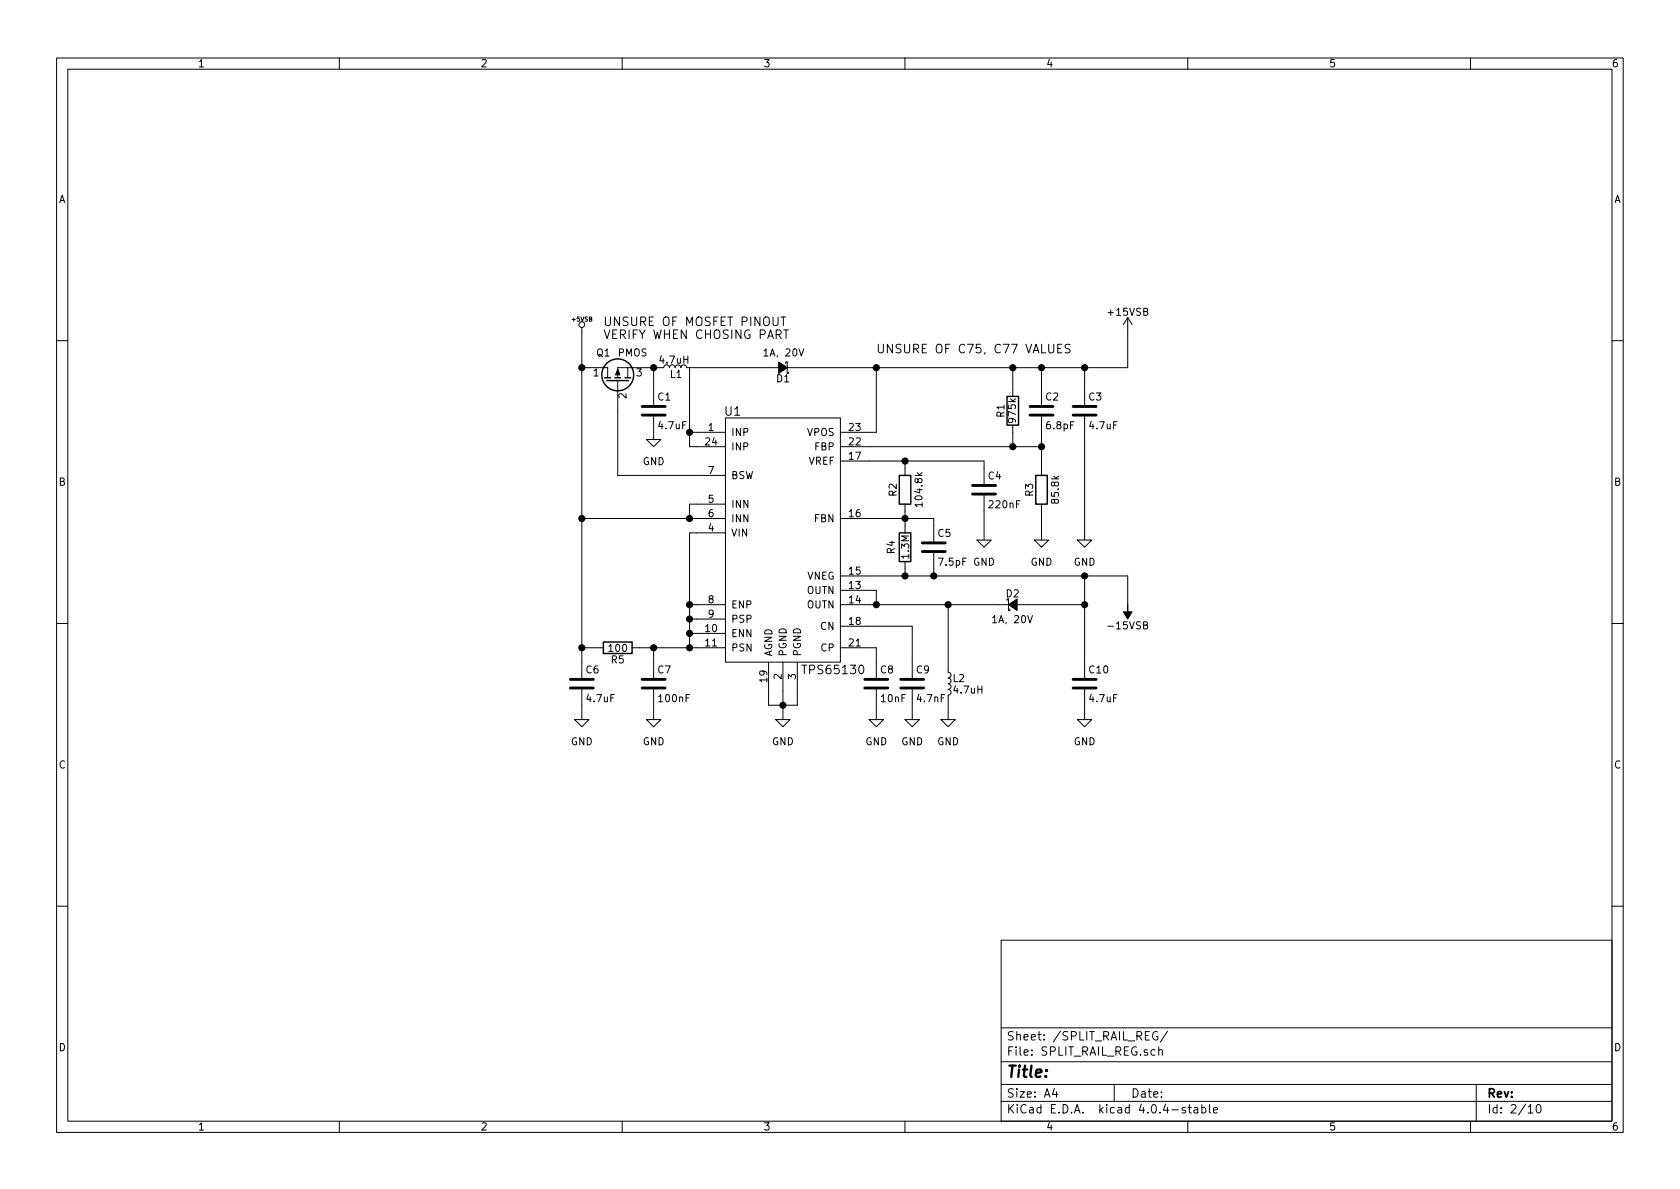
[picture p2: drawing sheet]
EESchema Schematic File Version 2
LIBS:museV2-rescue
LIBS:IntelEdisonBlockTemplate-cache
LIBS:74xgxx
LIBS:ac-dc
LIBS:actel
LIBS:adc-dac
LIBS:analog_switches
LIBS:atmel
LIBS:audio
LIBS:brooktre
LIBS:cmos_ieee
LIBS:conn
LIBS:contrib
LIBS:cypress
LIBS:dc-dc
LIBS:device
LIBS:digital-audio
LIBS:display
LIBS:dsp
LIBS:elec-unifil
LIBS:ftdi
LIBS:gennum
LIBS:graphic
LIBS:hc11
LIBS:intel
LIBS:interface
LIBS:ir
LIBS:linear
LIBS:logo
LIBS:memory
LIBS:microchip_pic10mcu
LIBS:microchip_pic12mcu
LIBS:microchip_pic16mcu
LIBS:microchip_pic18mcu
LIBS:microchip
LIBS:microchip1
LIBS:microcontrollers
LIBS:motorola
LIBS:msp430
LIBS:nxp_armmcu
LIBS:opto
LIBS:power
LIBS:philips
LIBS:powerint
LIBS:pspice
LIBS:references
LIBS:regul
LIBS:relays
LIBS:sensors
LIBS:siliconi
LIBS:special
LIBS:stm8
LIBS:stm32
LIBS:supertex
LIBS:texas
LIBS:transf
LIBS:transistors
LIBS:ttl_ieee
LIBS:valves
LIBS:video
LIBS:xilinx
LIBS:atx24
LIBS:muse-cache
LIBS:museV2-cache
EELAYER 25 0
EELAYER END
$Descr A4 11693 8268
encoding utf-8
Sheet 2 10
Title ""
Date ""
Rev ""
Comp ""
Comment1 ""
Comment2 ""
Comment3 ""
Comment4 ""
$EndDescr
$Comp
L TPS65130 U1
U 1 1
P 5050 2900
F 0 "U1" H 5100 2950 60  0000 C CNN
F 1 "TPS65130" H 5800 1150 60  0000 C CNN
F 2 "" H 5050 2900 60  0001 C CNN
F 3 "" H 5050 2900 60  0001 C CNN
	1    5050 2900
	1    0    0    -1  
$EndComp
$Comp
L GND-RESCUE-museV2-RESCUE-museV2 #PWR01
U 1 1
P 5450 5000
F 0 "#PWR01" H 5450 4750 50  0001 C CNN
F 1 "GND" H 5450 4850 50  0000 C CNN
F 2 "" H 5450 5000 50  0000 C CNN
F 3 "" H 5450 5000 50  0000 C CNN
	1    5450 5000
	1    0    0    -1  
$EndComp
$Comp
L C-RESCUE-museV2 C8
U 1 1
P 6100 4750
F 0 "C8" H 6125 4850 50  0000 L CNN
F 1 "10nF" H 6125 4650 50  0000 L CNN
F 2 "" H 6138 4600 50  0000 C CNN
F 3 "10 nF, ceramic, 16 V, X7R" H 6100 4750 50  0001 C CNN
	1    6100 4750
	1    0    0    -1  
$EndComp
$Comp
L C-RESCUE-museV2 C9
U 1 1
P 6350 4750
F 0 "C9" H 6375 4850 50  0000 L CNN
F 1 "4.7nF" H 6375 4650 50  0000 L CNN
F 2 "" H 6388 4600 50  0000 C CNN
F 3 "4.7 nF, 50 V, C0G" H 6350 4750 50  0001 C CNN
	1    6350 4750
	1    0    0    -1  
$EndComp
$Comp
L GND-RESCUE-museV2-RESCUE-museV2 #PWR02
U 1 1
P 6100 5000
F 0 "#PWR02" H 6100 4750 50  0001 C CNN
F 1 "GND" H 6100 4850 50  0000 C CNN
F 2 "" H 6100 5000 50  0000 C CNN
F 3 "" H 6100 5000 50  0000 C CNN
	1    6100 5000
	1    0    0    -1  
$EndComp
$Comp
L GND-RESCUE-museV2-RESCUE-museV2 #PWR03
U 1 1
P 6350 5000
F 0 "#PWR03" H 6350 4750 50  0001 C CNN
F 1 "GND" H 6350 4850 50  0000 C CNN
F 2 "" H 6350 5000 50  0000 C CNN
F 3 "" H 6350 5000 50  0000 C CNN
	1    6350 5000
	1    0    0    -1  
$EndComp
$Comp
L L_Small L2
U 1 1
P 6600 4750
F 0 "L2" H 6630 4790 50  0000 L CNN
F 1 "4.7uH" H 6630 4710 50  0000 L CNN
F 2 "" H 6600 4750 50  0000 C CNN
F 3 "Wurth Elektronik 7447789004" H 6600 4750 50  0001 C CNN
	1    6600 4750
	1    0    0    -1  
$EndComp
$Comp
L GND-RESCUE-museV2-RESCUE-museV2 #PWR04
U 1 1
P 6600 5000
F 0 "#PWR04" H 6600 4750 50  0001 C CNN
F 1 "GND" H 6600 4850 50  0000 C CNN
F 2 "" H 6600 5000 50  0000 C CNN
F 3 "" H 6600 5000 50  0000 C CNN
	1    6600 5000
	1    0    0    -1  
$EndComp
$Comp
L GND-RESCUE-museV2-RESCUE-museV2 #PWR05
U 1 1
P 7550 5000
F 0 "#PWR05" H 7550 4750 50  0001 C CNN
F 1 "GND" H 7550 4850 50  0000 C CNN
F 2 "" H 7550 5000 50  0000 C CNN
F 3 "" H 7550 5000 50  0000 C CNN
	1    7550 5000
	1    0    0    -1  
$EndComp
Wire Wire Line
	5450 4800 5450 5000
Wire Wire Line
	5350 4800 5350 4900
Wire Wire Line
	5350 4900 5550 4900
Connection ~ 5450 4900
Wire Wire Line
	5550 4900 5550 4800
Wire Wire Line
	6050 4500 6100 4500
Wire Wire Line
	6100 4500 6100 4600
Wire Wire Line
	6050 4350 6350 4350
Wire Wire Line
	6350 4350 6350 4600
Wire Wire Line
	6100 4900 6100 5000
Wire Wire Line
	6350 5000 6350 4900
Wire Wire Line
	6050 4200 6950 4200
Wire Wire Line
	6600 4200 6600 4650
Wire Wire Line
	6600 5000 6600 4850
Connection ~ 6600 4200
Wire Wire Line
	7150 4200 7550 4200
Wire Wire Line
	7550 4000 7550 4600
Wire Wire Line
	7550 5000 7550 4900
Wire Wire Line
	6050 4000 7850 4000
Connection ~ 7550 4200
Wire Wire Line
	6050 4100 6100 4100
Wire Wire Line
	6100 4100 6100 4200
Connection ~ 6100 4200
$Comp
L R-RESCUE-museV2 R4
U 1 1
P 6300 3800
F 0 "R4" V 6200 3800 50  0000 C CNN
F 1 "1.3M" V 6300 3800 50  0000 C CNN
F 2 "" V 6230 3800 50  0000 C CNN
F 3 "" H 6300 3800 50  0000 C CNN
	1    6300 3800
	1    0    0    -1  
$EndComp
$Comp
L C-RESCUE-museV2 C5
U 1 1
P 6500 3800
F 0 "C5" H 6525 3900 50  0000 L CNN
F 1 "7.5pF" H 6525 3700 50  0000 L CNN
F 2 "" H 6538 3650 50  0000 C CNN
F 3 "" H 6500 3800 50  0000 C CNN
	1    6500 3800
	1    0    0    -1  
$EndComp
$Comp
L R-RESCUE-museV2 R2
U 1 1
P 6300 3400
F 0 "R2" V 6380 3400 50  0000 C CNN
F 1 "104.8k" V 6200 3400 50  0000 C CNN
F 2 "" V 6230 3400 50  0000 C CNN
F 3 "" H 6300 3400 50  0000 C CNN
	1    6300 3400
	-1   0    0    1   
$EndComp
Wire Wire Line
	6050 3600 6500 3600
Wire Wire Line
	6500 3600 6500 3650
Wire Wire Line
	6300 3550 6300 3650
Connection ~ 6300 3600
Wire Wire Line
	6300 3950 6300 4000
Connection ~ 6300 4000
Wire Wire Line
	6500 3950 6500 4000
Connection ~ 6500 4000
Wire Wire Line
	6050 3200 6850 3200
Wire Wire Line
	6300 3200 6300 3250
$Comp
L C-RESCUE-museV2 C4
U 1 1
P 6850 3400
F 0 "C4" H 6875 3500 50  0000 L CNN
F 1 "220nF" H 6875 3300 50  0000 L CNN
F 2 "" H 6888 3250 50  0000 C CNN
F 3 "220 nF, ceramic, 6.3 V, X5R" H 6850 3400 50  0001 C CNN
	1    6850 3400
	1    0    0    -1  
$EndComp
Wire Wire Line
	6850 3200 6850 3250
Connection ~ 6300 3200
$Comp
L GND-RESCUE-museV2-RESCUE-museV2 #PWR06
U 1 1
P 6850 3750
F 0 "#PWR06" H 6850 3500 50  0001 C CNN
F 1 "GND" H 6850 3600 50  0000 C CNN
F 2 "" H 6850 3750 50  0000 C CNN
F 3 "" H 6850 3750 50  0000 C CNN
	1    6850 3750
	1    0    0    -1  
$EndComp
Wire Wire Line
	6850 3550 6850 3750
Wire Wire Line
	4450 4500 4850 4500
Wire Wire Line
	4800 3700 4800 4500
Wire Wire Line
	4800 3700 4850 3700
Wire Wire Line
	4850 4400 4800 4400
Connection ~ 4800 4400
Wire Wire Line
	4850 4300 4800 4300
Connection ~ 4800 4300
Wire Wire Line
	4850 4200 4800 4200
Connection ~ 4800 4200
$Comp
L C-RESCUE-museV2 C7
U 1 1
P 4550 4750
F 0 "C7" H 4575 4850 50  0000 L CNN
F 1 "100nF" H 4575 4650 50  0000 L CNN
F 2 "" H 4588 4600 50  0000 C CNN
F 3 "0.1 µF, ceramic, 10 V, X5R" H 4550 4750 50  0001 C CNN
	1    4550 4750
	1    0    0    -1  
$EndComp
Wire Wire Line
	4550 4600 4550 4500
Connection ~ 4800 4500
$Comp
L R-RESCUE-museV2 R5
U 1 1
P 4300 4500
F 0 "R5" V 4380 4500 50  0000 C CNN
F 1 "100" V 4300 4500 50  0000 C CNN
F 2 "" V 4230 4500 50  0000 C CNN
F 3 "" H 4300 4500 50  0000 C CNN
	1    4300 4500
	0    1    1    0   
$EndComp
Wire Wire Line
	4050 2300 4050 4600
Connection ~ 4550 4500
Wire Wire Line
	4050 4500 4150 4500
$Comp
L GND-RESCUE-museV2-RESCUE-museV2 #PWR07
U 1 1
P 4550 5000
F 0 "#PWR07" H 4550 4750 50  0001 C CNN
F 1 "GND" H 4550 4850 50  0000 C CNN
F 2 "" H 4550 5000 50  0000 C CNN
F 3 "" H 4550 5000 50  0000 C CNN
	1    4550 5000
	1    0    0    -1  
$EndComp
Wire Wire Line
	4550 5000 4550 4900
$Comp
L GND-RESCUE-museV2-RESCUE-museV2 #PWR08
U 1 1
P 4050 5000
F 0 "#PWR08" H 4050 4750 50  0001 C CNN
F 1 "GND" H 4050 4850 50  0000 C CNN
F 2 "" H 4050 5000 50  0000 C CNN
F 3 "" H 4050 5000 50  0000 C CNN
	1    4050 5000
	1    0    0    -1  
$EndComp
Wire Wire Line
	4050 5000 4050 4900
Wire Wire Line
	4050 3600 4850 3600
Connection ~ 4050 4500
Wire Wire Line
	4850 3500 4800 3500
Wire Wire Line
	4800 3500 4800 3600
Connection ~ 4800 3600
Connection ~ 4050 3600
$Comp
L Q_PMOS_DGS Q1
U 1 1
P 4300 2650
F 0 "Q1" V 4500 2800 50  0000 R CNN
F 1 "PMOS" V 4500 2650 50  0000 R CNN
F 2 "" H 4500 2750 50  0000 C CNN
F 3 "MOSFET, P-channel, 12 V, 4 A, Vishay" H 4300 2650 50  0001 C CNN
	1    4300 2650
	0    -1   -1   0   
$EndComp
Connection ~ 4050 2550
Wire Wire Line
	4300 2850 4300 3300
Wire Wire Line
	4300 3300 4850 3300
Wire Wire Line
	4800 3100 4850 3100
Wire Wire Line
	4800 2550 4800 3100
Wire Wire Line
	4800 3000 4850 3000
Connection ~ 4800 3000
Wire Wire Line
	4500 2550 4600 2550
Wire Wire Line
	4550 2550 4550 2700
Connection ~ 4550 2550
$Comp
L C-RESCUE-museV2 C1
U 1 1
P 4550 2850
F 0 "C1" H 4575 2950 50  0000 L CNN
F 1 "4.7uF" H 4575 2750 50  0000 L CNN
F 2 "" H 4588 2700 50  0000 C CNN
F 3 "4.7 µF, ceramic, 6.3 V, X5R" H 4550 2850 50  0001 C CNN
	1    4550 2850
	1    0    0    -1  
$EndComp
$Comp
L GND-RESCUE-museV2-RESCUE-museV2 #PWR09
U 1 1
P 4550 3050
F 0 "#PWR09" H 4550 2800 50  0001 C CNN
F 1 "GND" H 4550 2900 50  0000 C CNN
F 2 "" H 4550 3050 50  0000 C CNN
F 3 "" H 4550 3050 50  0000 C CNN
	1    4550 3050
	1    0    0    -1  
$EndComp
Wire Wire Line
	4550 3050 4550 3000
$Comp
L D_Schottky_Small D1
U 1 1
P 5450 2550
F 0 "D1" H 5400 2630 50  0000 L CNN
F 1 "1A, 20V" H 5300 2450 50  0000 L CNN
F 2 "" V 5450 2550 50  0000 C CNN
F 3 "Schottky, 1 A, 20 V, Onsemi MBRM120" V 5450 2550 50  0001 C CNN
	1    5450 2550
	-1   0    0    1   
$EndComp
Wire Wire Line
	4800 2550 5350 2550
Connection ~ 7550 4000
Wire Wire Line
	6050 3000 6100 3000
Wire Wire Line
	6100 3000 6100 2550
Connection ~ 6100 2550
$Comp
L R-RESCUE-museV2 R3
U 1 1
P 7250 3400
F 0 "R3" V 7330 3400 50  0000 C CNN
F 1 "85.8k" V 7150 3400 50  0000 C CNN
F 2 "" V 7180 3400 50  0000 C CNN
F 3 "" H 7250 3400 50  0000 C CNN
	1    7250 3400
	-1   0    0    1   
$EndComp
$Comp
L GND-RESCUE-museV2-RESCUE-museV2 #PWR010
U 1 1
P 7250 3750
F 0 "#PWR010" H 7250 3500 50  0001 C CNN
F 1 "GND" H 7250 3600 50  0000 C CNN
F 2 "" H 7250 3750 50  0000 C CNN
F 3 "" H 7250 3750 50  0000 C CNN
	1    7250 3750
	1    0    0    -1  
$EndComp
Wire Wire Line
	7250 3550 7250 3750
Wire Wire Line
	6050 3100 7250 3100
Wire Wire Line
	7250 3000 7250 3250
$Comp
L R-RESCUE-museV2 R1
U 1 1
P 7050 2850
F 0 "R1" V 7130 2850 50  0000 C CNN
F 1 "975k" V 7050 2850 50  0000 C CNN
F 2 "" V 6980 2850 50  0000 C CNN
F 3 "" H 7050 2850 50  0000 C CNN
	1    7050 2850
	-1   0    0    1   
$EndComp
Connection ~ 7250 3100
Wire Wire Line
	7250 2550 7250 2700
Connection ~ 7250 2550
$Comp
L C-RESCUE-museV2 C2
U 1 1
P 7250 2850
F 0 "C2" H 7275 2950 50  0000 L CNN
F 1 "6.8pF" H 7275 2750 50  0000 L CNN
F 2 "" H 7288 2700 50  0000 C CNN
F 3 "" H 7250 2850 50  0000 C CNN
	1    7250 2850
	1    0    0    -1  
$EndComp
$Comp
L C-RESCUE-museV2 C3
U 1 1
P 7550 2850
F 0 "C3" H 7575 2950 50  0000 L CNN
F 1 "4.7uF" H 7575 2750 50  0000 L CNN
F 2 "" H 7588 2700 50  0000 C CNN
F 3 "4 x 4.7 µF, ceramic, 25 V, X7R" H 7550 2850 50  0001 C CNN
	1    7550 2850
	1    0    0    -1  
$EndComp
Wire Wire Line
	7550 2550 7550 2700
Connection ~ 7550 2550
$Comp
L GND-RESCUE-museV2-RESCUE-museV2 #PWR011
U 1 1
P 7550 3750
F 0 "#PWR011" H 7550 3500 50  0001 C CNN
F 1 "GND" H 7550 3600 50  0000 C CNN
F 2 "" H 7550 3750 50  0000 C CNN
F 3 "" H 7550 3750 50  0000 C CNN
	1    7550 3750
	1    0    0    -1  
$EndComp
Wire Wire Line
	7550 3750 7550 3000
$Comp
L C-RESCUE-museV2 C6
U 1 1
P 4050 4750
F 0 "C6" H 4075 4850 50  0000 L CNN
F 1 "4.7uF" H 4075 4650 50  0000 L CNN
F 2 "" H 4088 4600 50  0000 C CNN
F 3 "4.7 µF, ceramic, 6.3 V, X5R" H 4050 4750 50  0001 C CNN
	1    4050 4750
	1    0    0    -1  
$EndComp
$Comp
L C-RESCUE-museV2 C10
U 1 1
P 7550 4750
F 0 "C10" H 7575 4850 50  0000 L CNN
F 1 "4.7uF" H 7575 4650 50  0000 L CNN
F 2 "" H 7588 4600 50  0000 C CNN
F 3 "4 x 4.7 µF, ceramic, 25 V, X7R" H 7550 4750 50  0001 C CNN
	1    7550 4750
	1    0    0    -1  
$EndComp
Wire Wire Line
	7050 3000 7050 3100
Connection ~ 7050 3100
Wire Wire Line
	7050 2550 7050 2700
Connection ~ 7050 2550
$Comp
L L_Small L1
U 1 1
P 4700 2550
F 0 "L1" V 4650 2500 50  0000 L CNN
F 1 "4.7uH" V 4750 2450 50  0000 L CNN
F 2 "" H 4700 2550 50  0000 C CNN
F 3 "Wurth Elektronik 7447789004" H 4700 2550 50  0001 C CNN
	1    4700 2550
	0    -1   -1   0   
$EndComp
Text Notes 4200 2350 0    60   ~ 0
UNSURE OF MOSFET PINOUT\nVERIFY WHEN CHOSING PART
$Comp
L D_Schottky_Small D2
U 1 1
P 7050 4200
F 0 "D2" H 7000 4280 50  0000 L CNN
F 1 "1A, 20V" H 6900 4100 50  0000 L CNN
F 2 "" V 7050 4200 50  0000 C CNN
F 3 "Schottky, 1 A, 20 V, Onsemi MBRM120" V 7050 4200 50  0001 C CNN
	1    7050 4200
	1    0    0    -1  
$EndComp
Text Notes 6100 2450 0    60   ~ 0
UNSURE OF C75, C77 VALUES
$Comp
L +5VSB #PWR012
U 1 1
P 4050 2300
F 0 "#PWR012" H 4050 2390 20  0001 C CNN
F 1 "+5VSB" H 4050 2390 30  0000 C CNN
F 2 "" H 4050 2300 60  0000 C CNN
F 3 "" H 4050 2300 60  0000 C CNN
	1    4050 2300
	1    0    0    -1  
$EndComp
Wire Wire Line
	4100 2550 4050 2550
Wire Wire Line
	5550 2550 7850 2550
$Comp
L -15VSB #PWR7
U 1 1
P 7850 4200
F 0 "#PWR7" H 7850 4300 50  0001 C CNN
F 1 "-15VSB" H 7850 4350 50  0000 C CNN
F 2 "" H 7850 4200 50  0000 C CNN
F 3 "" H 7850 4200 50  0000 C CNN
	1    7850 4200
	-1   0    0    1   
$EndComp
Wire Wire Line
	7850 4000 7850 4200
Wire Wire Line
	7850 2550 7850 2300
$Comp
L +15VSB #PWR013
U 1 1
P 7850 2300
F 0 "#PWR013" H 7850 2150 50  0001 C CNN
F 1 "+15VSB" H 7850 2440 50  0000 C CNN
F 2 "" H 7850 2300 50  0000 C CNN
F 3 "" H 7850 2300 50  0000 C CNN
	1    7850 2300
	1    0    0    -1  
$EndComp
$EndSCHEMATC
